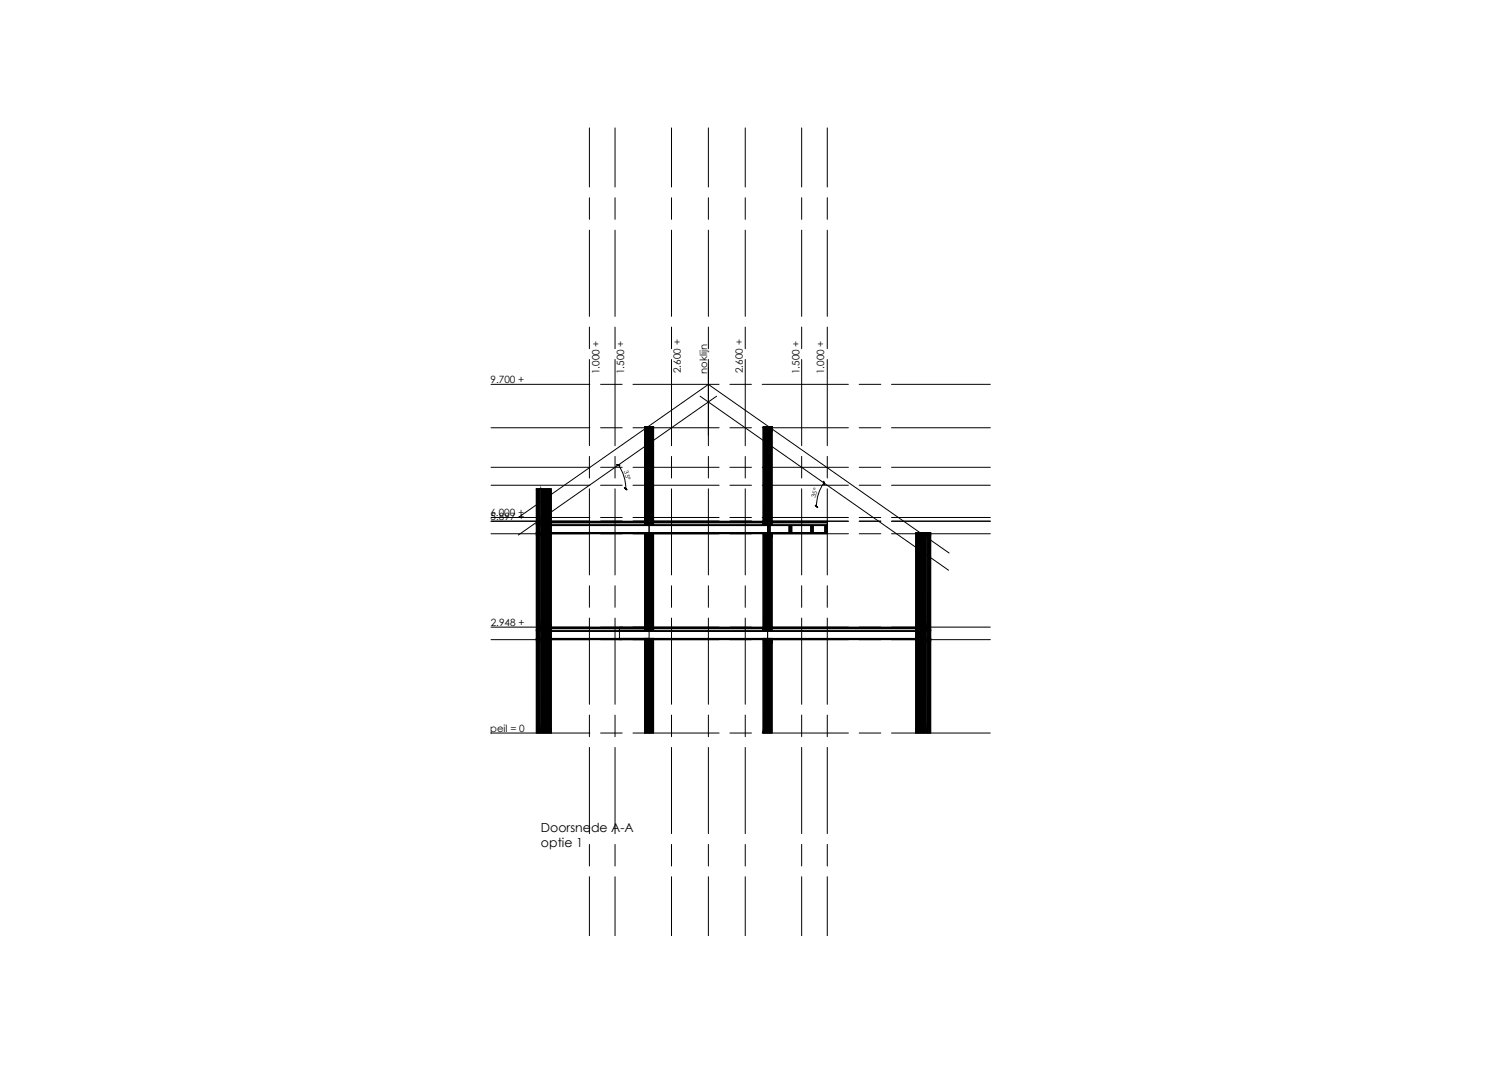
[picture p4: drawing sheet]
<svg xmlns="http://www.w3.org/2000/svg" width="420mm" height="297mm" viewBox="0 0 420 297" stroke-linecap="round" stroke-linejoin="round" font-family="sans-serif">
<!-- layer: STRAMIEN -->
<g fill="none" stroke="#000" stroke-width=".28">
<path d="M164.1 35.6v16.5M171.2 35.6v16.5M187 35.6v16.5M197.2 35.6v16.5M207.5 35.6v16.5M223.2 35.6v16.5M230.3 35.6v16.5M164.1 55.1v6M171.2 55.1v6M187 55.1v6M197.2 55.1v6M207.5 55.1v6"/>
<path d="M223.2 55.1v6M230.3 55.1v6M164.1 64.1v24M171.2 64.1v24M187 64.1v24M197.2 64.1v24M207.5 64.1v24M223.2 64.1v24M230.3 64.1v24M164.1 91.1v6M171.2 91.1v6M187 91.1v6"/>
<path d="M197.2 91.1v6M207.5 91.1v6M223.2 91.1v6M230.3 91.1v6M136.7 107h27.5M136.7 119.1h27.5M164.1 100.1v24M167.2 107h6M167.2 119.1h6M171.2 100.1v24M176.2 107h24M176.2 119.1h24"/>
<path d="M187 100.1v24M197.2 100.1v24M203.2 107h6M203.2 119.1h6M207.5 100.1v24M212.2 107h24M212.2 119.1h24M223.2 100.1v24M230.3 100.1v24M239.2 107h6M239.2 119.1h6M248.2 107h27.5"/>
<path d="M248.2 119.1h27.5M136.7 135.1h27.5M136.7 130.1h27.5M164.1 127.1v6M164.1 136.1v24M167.2 135.1h6M167.2 130.1h6M171.2 127.1v6M171.2 136.1v24M172.2 129.4a11.5 11.5 0 0 1 2.1 6.6M176.2 135.1h24M176.2 130.1h24"/>
<path d="M187 127.1v6M187 136.1v24M197.2 127.1v6M197.2 136.1v24M203.2 135.1h6M203.2 130.1h6M207.5 127.1v6M207.5 136.1v24M212.2 135.1h24M212.2 130.1h24M223.2 127.1v6M223.2 136.1v24"/>
<path d="M230.3 127.1v6M230.3 136.1v24M239.2 135.1h6M239.2 130.1h6M248.2 135.1h27.5M248.2 130.1h27.5M136.7 145.1h27.5M136.7 144.1h27.5M136.7 148.6h27.5M167.2 145.1h6M167.2 144.1h6M167.2 148.6h6"/>
<path d="M176.2 145.1h24M176.2 144.1h24M176.2 148.6h24M203.2 145.1h6M203.2 144.1h6M203.2 148.6h6M212.2 145.1h24M212.2 144.1h24M212.2 148.6h24M239.2 145.1h6M239.2 144.1h6M239.2 148.6h6"/>
<path d="M248.2 145.1h27.5M248.2 144.1h27.5M248.2 148.6h27.5M136.7 178.1h27.5M136.7 174.6h27.5M164.1 163.1v6M164.1 172.1v24M167.2 178.1h6M167.2 174.6h6M171.2 163.1v6M171.2 172.1v24M176.2 178.1h24"/>
<path d="M176.2 174.6h24M187 163.1v6M187 172.1v24M197.2 163.1v6M197.2 172.1v24M203.2 178.1h6M203.2 174.6h6M207.5 163.1v6M207.5 172.1v24M212.2 178.1h24M212.2 174.6h24M223.2 163.1v6"/>
<path d="M223.2 172.1v24M230.3 163.1v6M230.3 172.1v24M239.2 178.1h6M239.2 174.6h6M248.2 178.1h27.5M248.2 174.6h27.5M164.1 199.1v6M171.2 199.1v6M187 199.1v6M197.2 199.1v6M207.5 199.1v6"/>
<path d="M223.2 199.1v6M230.3 199.1v6M136.7 204.1h27.5M164.1 208.1v24M167.2 204.1h6M171.2 208.1v24M176.2 204.1h24M187 208.1v24M197.2 208.1v24M203.2 204.1h6M207.5 208.1v24M212.2 204.1h24"/>
<path d="M223.2 208.1v24M230.3 208.1v24M239.2 204.1h6M248.2 204.1h27.5M164.1 235.1v6M171.2 235.1v6M187 235.1v6M197.2 235.1v6M207.5 235.1v6M223.2 235.1v6M230.3 235.1v6M164.1 244.1v16.4"/>
<path d="M171.2 244.1v16.4M187 244.1v16.4M197.2 244.1v16.4M207.5 244.1v16.4M223.2 244.1v16.4M230.3 244.1v16.4"/>
</g>
<!-- layer: 0 -->
<g fill="#000" stroke="#000" stroke-width=".28">
<path d="M179.5 118.8v27.3l2.5-27.3zM182 118.8v27.3h-2.5z"/>
<path d="M212.5 118.8v27.3l2.5-27.3zM215 118.8v27.3h-2.5z"/>
<path d="M149.3 136.1h1v10zM149.3 136.1v10h1z"/>
<path d="M150.6 136.1h2.9v10zM150.6 136.1v10h2.9z"/>
<path d="M171.7 129.4l.9 .1zM171.7 129.3l.9 .2z"/>
<path d="M174 135.7l.6 .6zM173.9 135.8l.7 .5z"/>
<path d="M229.3 134l.1 .9zM229.3 134l.2 .8z"/>
<path d="M149.3 148.3h1v27.3zM149.3 148.3v27.3h1z"/>
<path d="M149.3 146.1h1v2.2zM149.3 146.1v2.2h1z"/>
<path d="M150.6 148.3h2.9v27.3zM150.6 148.3v27.3h2.9z"/>
<path d="M150.6 146.1h2.9v2.2zM150.6 146.1v2.2h2.9z"/>
<path d="M179.5 148.3v27.3l2.5-27.3zM182 148.3v27.3h-2.5z"/>
<path d="M212.5 148.3v27.3l2.5-27.3zM215 148.3v27.3h-2.5z"/>
<path d="M227.1 140.6l.6 .6zM227 140.7l.7 .5z"/>
<path d="M255 148.3v27.3l2.8-27.3zM257.8 148.3v27.3h-2.8z"/>
<path d="M258.1 148.3v27.3l1-27.3zM259.1 148.3v27.3h-1z"/>
<path d="M149.3 177.7h1v26.4zM149.3 177.7v26.4h1z"/>
<path d="M149.3 175.6h1v2.1zM149.3 175.6v2.1h1z"/>
<path d="M150.6 177.7h2.9v26.4zM150.6 177.7v26.4h2.9z"/>
<path d="M150.6 175.6h2.9v2.1zM150.6 175.6v2.1h2.9z"/>
<path d="M179.5 177.7v26.4l2.5-26.4zM182 177.7v26.4h-2.5z"/>
<path d="M212.5 177.7v26.4l2.5-26.4zM215 177.7v26.4h-2.5z"/>
<path d="M255 177.7v26.4l2.8-26.4zM257.8 177.7v26.4h-2.8z"/>
<path d="M255 175.6v2.1l2.8-2.1zM255 177.7l2.8-2.1v2.1z"/>
<path d="M258.1 177.7v26.4l1-26.4zM259.1 177.7v26.4h-1z"/>
<path d="M258.1 175.6v2.1l1-2.1zM259.1 175.6v2.1h-1z"/>
</g>
<!-- layer: DIMENSION -->
<path d="M180.7 118.8v27.3M197.2 102.1v19.1M213.7 118.8v27.3M229.4 134.4a11.4 11.4 0 0 0-2.1 6.6M180.7 148.3v27.3M213.7 148.3v27.3M180.7 177.7v26.4M213.7 177.7v26.4" fill="none" stroke="#000" stroke-width=".28"/>
<!-- layer: 25 -->
<g fill="none" stroke="#000" stroke-width=".28">
<path d="M179.5 118.8h2.5v27.3h-2.5zM194.9 110.3l69.2 48.5M199.5 110.3l-55.2 38.6M212.5 118.8h2.5v27.3h-2.5zM149.3 136.1h1v10h-1zM150.6 136.1h2.9v10h-2.9zM144.3 144.1l52.9-37.1 67.1 47M149.3 148.3h1v27.3h-1zM149.3 146.1h1v2.2h-1zM150.6 148.3h2.9v27.3h-2.9zM150.6 146.1h2.9v2.2h-2.9zM152.5 146.1h28.2v.2h-28.2z"/>
<path d="M152.5 146.3h28.2v2h-28.2zM152.5 148.3h28.2v.2h-28.2zM152.5 148.5l28.2 .1zM152.5 145.5h28.2v.6h-28.2zM152.5 145.3h28.2v.2h-28.2zM152.5 145.1h28.2v.2h-28.2zM179.5 148.3h2.5v27.3h-2.5zM180.7 146.1h33v.2h-33zM180.7 146.3h33v2h-33zM180.7 148.3h33v.2h-33zM180.7 148.5l33 .1zM180.7 145.5h33v.6h-33z"/>
<path d="M180.7 145.3h33v.2h-33zM180.7 145.1h33v.2h-33zM212.5 148.3h2.5v27.3h-2.5zM213.7 146.3h.7v2h-.7zM213.7 146.1h16.6v.2h-16.6zM213.7 146.3h16.6v2h-16.6zM213.7 148.3h16.6v.2h-16.6zM213.7 148.5l16.6 .1zM213.7 145.5h16.6v.6h-16.6zM213.7 145.3h16.6v.2h-16.6zM213.7 145.1h16.6v.2h-16.6zM219.7 146.3h.7v2h-.7z"/>
<path d="M225.7 146.3h.7v2h-.7zM229.6 146.3h.7v2h-.7zM255 148.3h2.8v27.3h-2.8zM258.1 148.3h1v27.3h-1zM149.3 177.7h1v26.4h-1zM149.3 175.6h1v2.1h-1zM150.6 177.7h2.9v26.4h-2.9zM150.6 175.6h2.9v2.1h-2.9zM152.5 175.6h28.2v.2h-28.2zM152.5 175.8h28.2v1.9h-28.2zM152.5 177.7h28.2v.2h-28.2zM152.5 177.9l28.2 .2z"/>
<path d="M152.5 175h28.2v.6h-28.2zM152.5 174.8h28.2v.2h-28.2zM152.5 174.6h28.2v.2h-28.2zM172.5 175.6h41.2v.2h-41.2zM172.5 175.8h41.2v1.9h-41.2zM172.5 177.7h41.2v.2h-41.2zM172.5 177.9l41.2 .2zM172.5 175h41.2v.6h-41.2zM172.5 174.8h41.2v.2h-41.2zM172.5 174.6h41.2v.2h-41.2zM179.5 177.7h2.5v26.4h-2.5zM212.5 177.7h2.5v26.4h-2.5z"/>
<path d="M213.7 175.6h42.3v.2h-42.3zM213.7 175.8h42.3v1.9h-42.3zM213.7 177.7h42.3v.2h-42.3zM213.7 177.9l42.3 .2zM213.7 175h42.3v.6h-42.3zM213.7 174.8h42.3v.2h-42.3zM213.7 174.6h42.3v.2h-42.3zM255 177.7h2.8v26.4h-2.8zM255 175.6h2.8v2.1h-2.8zM258.1 177.7h1v26.4h-1zM258.1 175.6h1v2.1h-1z"/>
</g>
<!-- layer: 18 -->
<g fill="none" stroke="#000" stroke-width=".28">
<path d="M213.7 148.2l.1 .1M213.7 147.9l.3 .4M213.7 147.7l.6 .6M213.7 147.5l.7 .7M213.7 147.3l.7 .7M213.7 147l.7 .7M213.7 146.8l.7 .7M213.7 146.6l.7 .7M213.7 146.4l.7 .7M213.9 146.3l.5 .6M214.1 146.3l.3 .3M214.3 146.3l.1 .1"/>
<path d="M219.7 148.1l.2 .2M219.7 147.9l.4 .4M219.7 147.7l.6 .6M219.7 147.4l.7 .7M219.7 147.2l.7 .8M219.7 147l.7 .7M219.7 146.7l.7 .8-.7-.7M219.7 146.5l.7 .8M219.7 146.3l.7 .8M219.7 147.5l.7 .7M219.9 146.3l.5 .6M219.9 146.3l.5 .5"/>
<path d="M220.1 146.3l.3 .3M220.2 146.3l.2 .3M220.3 146.3l.1 .1M225.7 148.1l.2 .2M225.7 147.9l.4 .4M225.7 147.7l.6 .6M225.7 147.4l.7 .7M225.7 147.2l.7 .7M225.7 147l.7 .7M225.7 146.7l.7 .8M225.7 146.5l.7 .7M225.7 146.3l.7 .7"/>
<path d="M225.9 146.3l.5 .5M226.2 146.3l.2 .3M226.4 146.3h.1M229.6 148.2l.1 .1M229.6 148l.3 .3M229.6 147.8l.5 .5M229.6 147.6l.7 .7M229.6 147.3l.7 .7M229.6 147.1l.7 .7M229.6 146.9l.7 .7M229.6 146.6l.7 .8M229.6 146.4l.7 .7"/>
<path d="M229.7 146.3l.6 .6M230 146.3l.3 .4M230.2 146.3l.1 .2"/>
</g>
<g font-size="3.5">
<text x="150.6" y="231.7">Doorsnede A-A</text>
<text x="150.6" y="235.7">optie 1</text>
</g>
<g font-size="2.8">
<text x="136.6" y="106.6">9.700 +</text>
<text x="166.9" y="104.2" transform="rotate(-90 166.9 104.2)">1.000 +</text>
<text x="173.8" y="104.2" transform="rotate(-90 173.8 104.2)">1.500 +</text>
<text x="189.6" y="103.9" transform="rotate(-90 189.6 103.9)">2.600 +</text>
<text x="196.9" y="104" transform="rotate(-90 196.9 104)">noklijn</text>
<text x="206.9" y="103.9" transform="rotate(-90 206.9 103.9)">2.600 +</text>
<text x="222.6" y="104.2" transform="rotate(-90 222.6 104.2)">1.500 +</text>
<text x="229.5" y="104.2" transform="rotate(-90 229.5 104.2)">1.000 +</text>
<text x="136.5" y="143.6">6.000 +</text>
<text x="136.6" y="144.7">5.897 +</text>
<text x="136.6" y="174.2">2.948 +</text>
<text x="136.5" y="203.7">peil = 0</text>
</g>
<g font-size="1.7">
<text x="173.7" y="131.2" transform="rotate(73 173.7 131.2)">35°</text>
<text x="227" y="138.7" transform="rotate(-73 227 138.7)">35°</text>
</g>
</svg>
